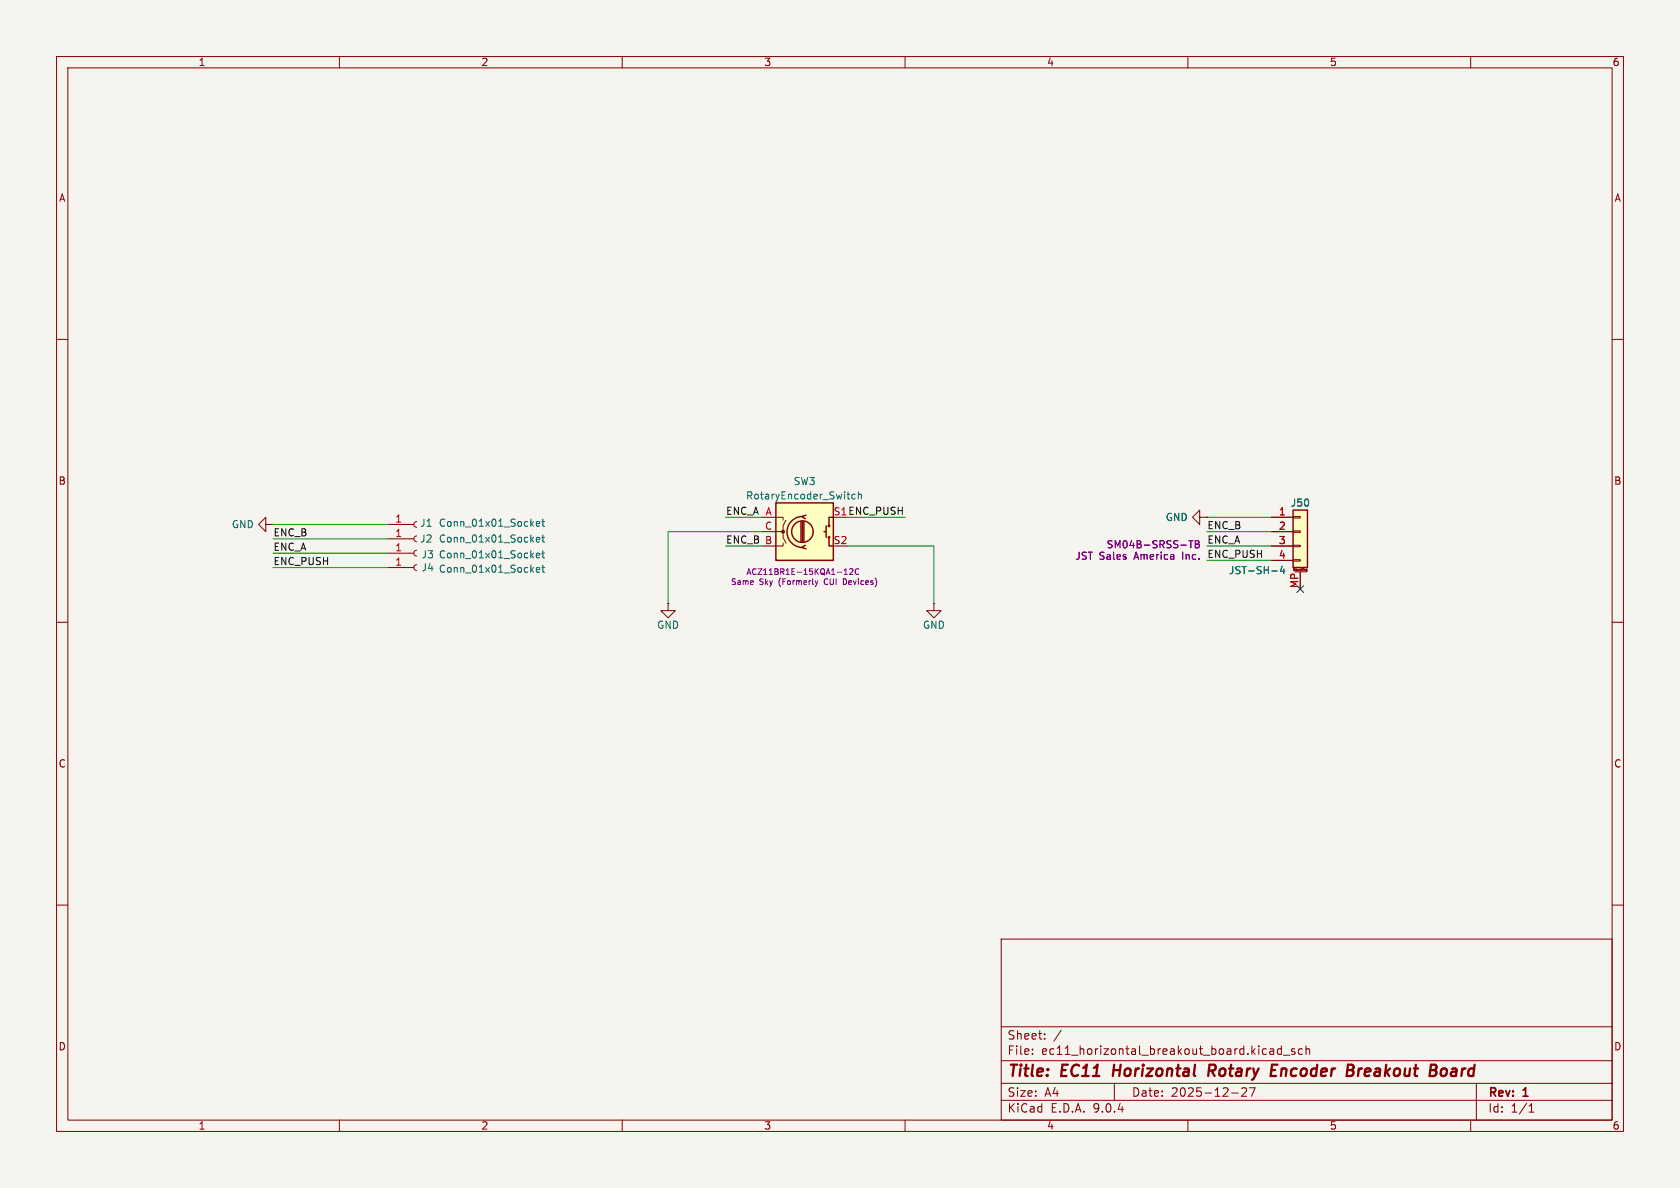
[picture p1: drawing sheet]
(kicad_sch
 (version 20250114)
 (generator "eeschema")
 (generator_version "9.0")
 (paper "A4")
 (title_block
  (title "${TITLE}")
  (date "2025-12-27")
  (rev "${REVISION}"))
 (lib_symbols
  (symbol "Connector:Conn_01x01_Socket"
   (pin_names
    (offset 1.016) (hide yes)) (exclude_from_sim no) (in_bom yes) (on_board yes)
   (property "Reference" "J" (at 0 2.54 0) (effects (font (size 1.27 1.27))))
   (property "Value" "Conn_01x01_Socket" (at 0 -2.54 0) (effects (font (size 1.27 1.27))))
   (property "Footprint" "" (at 0 0 0) (effects (font (size 1.27 1.27)) (hide yes)))
   (property "Datasheet" "~" (at 0 0 0) (effects (font (size 1.27 1.27)) (hide yes)))
   (property "Description" "Generic connector, single row, 01x01, script generated" (at 0 0 0) (effects (font (size 1.27 1.27)) (hide yes)))
   (property "ki_locked" "" (at 0 0 0) (effects (font (size 1.27 1.27))))
   (symbol "Conn_01x01_Socket_1_1"
    (polyline (pts (xy -1.27 0) (xy -0.508 0)) (stroke (width 0.1524) (type default)) (fill (type none)))
    (arc (start 0 -0.508) (mid -0.5058 0) (end 0 0.508) (stroke (width 0.1524) (type default)) (fill (type none)))
    (pin passive line (at -5.08 0 0) (length 3.81) (name "Pin_1" (effects (font (size 1.27 1.27)))) (number "1" (effects (font (size 1.27 1.27))))))
   (embedded_fonts no))
  (symbol "Connector_Generic_MountingPin:Conn_01x04_MountingPin"
   (pin_names
    (offset 1.016) (hide yes)) (exclude_from_sim no) (in_bom yes) (on_board yes)
   (property "Reference" "J" (at 0 5.08 0) (effects (font (size 1.27 1.27))))
   (property "Value" "Conn_01x04_MountingPin" (at 1.27 -7.62 0) (effects (font (size 1.27 1.27)) (justify left)))
   (property "Footprint" "" (at 0 0 0) (effects (font (size 1.27 1.27)) (hide yes)))
   (property "Datasheet" "~" (at 0 0 0) (effects (font (size 1.27 1.27)) (hide yes)))
   (property "Description" "Generic connectable mounting pin connector, single row, 01x04, script generated (kicad-library-utils/schlib/autogen/connector/)" (at 0 0 0) (effects (font (size 1.27 1.27)) (hide yes)))
   (symbol "Conn_01x04_MountingPin_1_1"
    (rectangle (start -1.27 3.81) (end 1.27 -6.35) (stroke (width 0.254) (type default)) (fill (type background)))
    (rectangle (start -1.27 2.667) (end 0 2.413) (stroke (width 0.1524) (type default)) (fill (type none)))
    (rectangle (start -1.27 0.127) (end 0 -0.127) (stroke (width 0.1524) (type default)) (fill (type none)))
    (rectangle (start -1.27 -2.413) (end 0 -2.667) (stroke (width 0.1524) (type default)) (fill (type none)))
    (rectangle (start -1.27 -4.953) (end 0 -5.207) (stroke (width 0.1524) (type default)) (fill (type none)))
    (polyline (pts (xy -1.016 -7.112) (xy 1.016 -7.112)) (stroke (width 0.1524) (type default)) (fill (type none)))
    (text "Mounting" (at 0 -6.731 0) (effects (font (size 0.381 0.381))))
    (pin passive line (at -5.08 2.54 0) (length 3.81) (name "Pin_1" (effects (font (size 1.27 1.27)))) (number "1" (effects (font (size 1.27 1.27)))))
    (pin passive line (at -5.08 0 0) (length 3.81) (name "Pin_2" (effects (font (size 1.27 1.27)))) (number "2" (effects (font (size 1.27 1.27)))))
    (pin passive line (at -5.08 -2.54 0) (length 3.81) (name "Pin_3" (effects (font (size 1.27 1.27)))) (number "3" (effects (font (size 1.27 1.27)))))
    (pin passive line (at -5.08 -5.08 0) (length 3.81) (name "Pin_4" (effects (font (size 1.27 1.27)))) (number "4" (effects (font (size 1.27 1.27)))))
    (pin passive line (at 0 -10.16 90) (length 3.048) (name "MountPin" (effects (font (size 1.27 1.27)))) (number "MP" (effects (font (size 1.27 1.27))))))
   (embedded_fonts no))
  (symbol "Device:RotaryEncoder_Switch"
   (pin_names
    (offset 0.254) (hide yes)) (exclude_from_sim no) (in_bom yes) (on_board yes)
   (property "Reference" "SW" (at 0 6.604 0) (effects (font (size 1.27 1.27))))
   (property "Value" "RotaryEncoder_Switch" (at 0 -6.604 0) (effects (font (size 1.27 1.27))))
   (property "Footprint" "" (at -3.81 4.064 0) (effects (font (size 1.27 1.27)) (hide yes)))
   (property "Datasheet" "~" (at 0 6.604 0) (effects (font (size 1.27 1.27)) (hide yes)))
   (property "Description" "Rotary encoder, dual channel, incremental quadrate outputs, with switch" (at 0 0 0) (effects (font (size 1.27 1.27)) (hide yes)))
   (symbol "RotaryEncoder_Switch_0_1"
    (rectangle (start -5.08 5.08) (end 5.08 -5.08) (stroke (width 0.254) (type default)) (fill (type background)))
    (polyline (pts (xy -5.08 2.54) (xy -3.81 2.54) (xy -3.81 2.032)) (stroke (width 0) (type default)) (fill (type none)))
    (polyline (pts (xy -5.08 0) (xy -3.81 0) (xy -3.81 -1.016) (xy -3.302 -2.032)) (stroke (width 0) (type default)) (fill (type none)))
    (polyline (pts (xy -5.08 -2.54) (xy -3.81 -2.54) (xy -3.81 -2.032)) (stroke (width 0) (type default)) (fill (type none)))
    (polyline (pts (xy -4.318 0) (xy -3.81 0) (xy -3.81 1.016) (xy -3.302 2.032)) (stroke (width 0) (type default)) (fill (type none)))
    (circle (center -3.81 0) (radius 0.254) (stroke (width 0) (type default)) (fill (type outline)))
    (polyline (pts (xy -0.635 -1.778) (xy -0.635 1.778)) (stroke (width 0.254) (type default)) (fill (type none)))
    (circle (center -0.381 0) (radius 1.905) (stroke (width 0.254) (type default)) (fill (type none)))
    (polyline (pts (xy -0.381 -1.778) (xy -0.381 1.778)) (stroke (width 0.254) (type default)) (fill (type none)))
    (arc (start -0.381 -2.794) (mid -3.0988 -0.0635) (end -0.381 2.667) (stroke (width 0.254) (type default)) (fill (type none)))
    (polyline (pts (xy -0.127 1.778) (xy -0.127 -1.778)) (stroke (width 0.254) (type default)) (fill (type none)))
    (polyline (pts (xy 0.254 2.921) (xy -0.508 2.667) (xy 0.127 2.286)) (stroke (width 0.254) (type default)) (fill (type none)))
    (polyline (pts (xy 0.254 -3.048) (xy -0.508 -2.794) (xy 0.127 -2.413)) (stroke (width 0.254) (type default)) (fill (type none)))
    (polyline (pts (xy 3.81 1.016) (xy 3.81 -1.016)) (stroke (width 0.254) (type default)) (fill (type none)))
    (polyline (pts (xy 3.81 0) (xy 3.429 0)) (stroke (width 0.254) (type default)) (fill (type none)))
    (circle (center 4.318 1.016) (radius 0.127) (stroke (width 0.254) (type default)) (fill (type none)))
    (circle (center 4.318 -1.016) (radius 0.127) (stroke (width 0.254) (type default)) (fill (type none)))
    (polyline (pts (xy 5.08 2.54) (xy 4.318 2.54) (xy 4.318 1.016)) (stroke (width 0.254) (type default)) (fill (type none)))
    (polyline (pts (xy 5.08 -2.54) (xy 4.318 -2.54) (xy 4.318 -1.016)) (stroke (width 0.254) (type default)) (fill (type none))))
   (symbol "RotaryEncoder_Switch_1_1"
    (pin passive line (at -7.62 2.54 0) (length 2.54) (name "A" (effects (font (size 1.27 1.27)))) (number "A" (effects (font (size 1.27 1.27)))))
    (pin passive line (at -7.62 0 0) (length 2.54) (name "C" (effects (font (size 1.27 1.27)))) (number "C" (effects (font (size 1.27 1.27)))))
    (pin passive line (at -7.62 -2.54 0) (length 2.54) (name "B" (effects (font (size 1.27 1.27)))) (number "B" (effects (font (size 1.27 1.27)))))
    (pin passive line (at 7.62 2.54 180) (length 2.54) (name "S1" (effects (font (size 1.27 1.27)))) (number "S1" (effects (font (size 1.27 1.27)))))
    (pin passive line (at 7.62 -2.54 180) (length 2.54) (name "S2" (effects (font (size 1.27 1.27)))) (number "S2" (effects (font (size 1.27 1.27))))))
   (embedded_fonts no))
  (symbol "power:GND"
   (power)
   (pin_numbers (hide yes))
   (pin_names
    (offset 0) (hide yes)) (exclude_from_sim no) (in_bom yes) (on_board yes)
   (property "Reference" "#PWR" (at 0 -6.35 0) (effects (font (size 1.27 1.27)) (hide yes)))
   (property "Value" "GND" (at 0 -3.81 0) (effects (font (size 1.27 1.27))))
   (property "Footprint" "" (at 0 0 0) (effects (font (size 1.27 1.27)) (hide yes)))
   (property "Datasheet" "" (at 0 0 0) (effects (font (size 1.27 1.27)) (hide yes)))
   (property "Description" "Power symbol creates a global label with name \"GND\" , ground" (at 0 0 0) (effects (font (size 1.27 1.27)) (hide yes)))
   (symbol "GND_0_1"
    (polyline (pts (xy 0 0) (xy 0 -1.27) (xy 1.27 -1.27) (xy 0 -2.54) (xy -1.27 -1.27) (xy 0 -1.27)) (stroke (width 0) (type default)) (fill (type none))))
   (symbol "GND_1_1"
    (pin power_in line (at 0 0 270) (length 0) (name "~" (effects (font (size 1.27 1.27)))) (number "1" (effects (font (size 1.27 1.27))))))
   (embedded_fonts no)))
 (no_connect
  (at 229.87 104.14))
 (wire
  (pts (xy 118.11 93.98) (xy 118.11 106.68))
  (stroke (width 0) (type default)))
 (wire
  (pts (xy 213.36 93.98) (xy 224.79 93.98))
  (stroke (width 0) (type default)))
 (wire
  (pts (xy 149.86 91.44) (xy 160.02 91.44))
  (stroke (width 0) (type default)))
 (wire
  (pts (xy 48.26 92.71) (xy 68.58 92.71))
  (stroke (width 0) (type default)))
 (wire
  (pts (xy 213.36 91.44) (xy 224.79 91.44))
  (stroke (width 0) (type default)))
 (wire
  (pts (xy 128.27 96.52) (xy 134.62 96.52))
  (stroke (width 0) (type default)))
 (wire
  (pts (xy 128.27 91.44) (xy 134.62 91.44))
  (stroke (width 0) (type default)))
 (wire
  (pts (xy 165.1 96.52) (xy 165.1 106.68))
  (stroke (width 0) (type default)))
 (wire
  (pts (xy 48.26 100.33) (xy 68.58 100.33))
  (stroke (width 0) (type default)))
 (wire
  (pts (xy 48.26 95.25) (xy 68.58 95.25))
  (stroke (width 0) (type default)))
 (wire
  (pts (xy 48.26 97.79) (xy 68.58 97.79))
  (stroke (width 0) (type default)))
 (wire
  (pts (xy 213.36 96.52) (xy 224.79 96.52))
  (stroke (width 0) (type default)))
 (wire
  (pts (xy 213.36 99.06) (xy 224.79 99.06))
  (stroke (width 0) (type default)))
 (wire
  (pts (xy 149.86 96.52) (xy 165.1 96.52))
  (stroke (width 0) (type default)))
 (wire
  (pts (xy 134.62 93.98) (xy 118.11 93.98))
  (stroke (width 0) (type default)))
 (label "ENC_A"
  (at 48.26 97.79 0)
  (effects (font (size 1.27 1.27)) (justify left bottom)))
 (label "ENC_A"
  (at 128.27 91.44 0)
  (effects (font (size 1.27 1.27)) (justify left bottom)))
 (label "ENC_B"
  (at 213.36 93.98 0)
  (effects (font (size 1.27 1.27)) (justify left bottom)))
 (label "ENC_PUSH"
  (at 149.86 91.44 0)
  (effects (font (size 1.27 1.27)) (justify left bottom)))
 (label "ENC_B"
  (at 128.27 96.52 0)
  (effects (font (size 1.27 1.27)) (justify left bottom)))
 (label "ENC_PUSH"
  (at 48.26 100.33 0)
  (effects (font (size 1.27 1.27)) (justify left bottom)))
 (label "ENC_A"
  (at 213.36 96.52 0)
  (effects (font (size 1.27 1.27)) (justify left bottom)))
 (label "ENC_B"
  (at 48.26 95.25 0)
  (effects (font (size 1.27 1.27)) (justify left bottom)))
 (label "ENC_PUSH"
  (at 213.36 99.06 0)
  (effects (font (size 1.27 1.27)) (justify left bottom)))
 (symbol
  (lib_id "power:GND")
  (at 118.11 106.68 0)
  (unit 1)
  (exclude_from_sim no)
  (in_bom yes)
  (on_board yes)
  (dnp no)
  (property "Reference" "#PWR09" (at 118.11 113.03 0) (effects (font (size 1.27 1.27)) (hide yes)))
  (property "Value" "GND" (at 118.11 110.49 0) (effects (font (size 1.27 1.27))))
  (property "Footprint" "" (at 118.11 106.68 0) (effects (font (size 1.27 1.27)) (hide yes)))
  (property "Datasheet" "" (at 118.11 106.68 0) (effects (font (size 1.27 1.27)) (hide yes)))
  (property "Description" "Power symbol creates a global label with name \"GND\" , ground" (at 118.11 106.68 0) (effects (font (size 1.27 1.27)) (hide yes)))
  (pin "1"))
 (symbol
  (lib_id "Connector:Conn_01x01_Socket")
  (at 73.66 97.79 0)
  (unit 1)
  (exclude_from_sim no)
  (in_bom no)
  (on_board yes)
  (dnp no)
  (property "Reference" "J3" (at 74.422 98.0439 0) (effects (font (size 1.27 1.27)) (justify left)))
  (property "Value" "Conn_01x01_Socket" (at 77.47 98.044 0) (effects (font (size 1.27 1.27)) (justify left)))
  (property "Footprint" "Connector_Wire:SolderWirePad_1x01_SMD_1x2mm" (at 73.66 97.79 0) (effects (font (size 1.27 1.27)) (hide yes)))
  (property "Datasheet" "~" (at 73.66 97.79 0) (effects (font (size 1.27 1.27)) (hide yes)))
  (property "Description" "Generic connector, single row, 01x01, script generated" (at 73.66 97.79 0) (effects (font (size 1.27 1.27)) (hide yes)))
  (pin "1"))
 (symbol
  (lib_id "power:GND")
  (at 48.26 92.71 270)
  (unit 1)
  (exclude_from_sim no)
  (in_bom yes)
  (on_board yes)
  (dnp no)
  (property "Reference" "#PWR01" (at 41.91 92.71 0) (effects (font (size 1.27 1.27)) (hide yes)))
  (property "Value" "GND" (at 42.926 92.71 90) (effects (font (size 1.27 1.27))))
  (property "Footprint" "" (at 48.26 92.71 0) (effects (font (size 1.27 1.27)) (hide yes)))
  (property "Datasheet" "" (at 48.26 92.71 0) (effects (font (size 1.27 1.27)) (hide yes)))
  (property "Description" "Power symbol creates a global label with name \"GND\" , ground" (at 48.26 92.71 0) (effects (font (size 1.27 1.27)) (hide yes)))
  (pin "1"))
 (symbol
  (lib_id "Connector_Generic_MountingPin:Conn_01x04_MountingPin")
  (at 229.87 93.98 0)
  (unit 1)
  (exclude_from_sim no)
  (in_bom yes)
  (on_board yes)
  (dnp no)
  (property "Reference" "J50" (at 228.092 88.9 0) (effects (font (size 1.27 1.27)) (justify left)))
  (property "Value" "JST-SH-4" (at 217.17 100.838 0) (effects (font (size 1.27 1.27)) (justify left)))
  (property "Footprint" "Connector_JST:JST_SH_SM04B-SRSS-TB_1x04-1MP_P1.00mm_Horizontal" (at 229.87 93.98 0) (effects (font (size 1.27 1.27)) (hide yes)))
  (property "Datasheet" "https://www.jst-mfg.com/product/pdf/eng/eSH.pdf" (at 229.87 93.98 0) (effects (font (size 1.27 1.27)) (hide yes)))
  (property "Description" "Generic connectable mounting pin connector, single row, 01x04, script generated (kicad-library-utils/schlib/autogen/connector/)" (at 229.87 93.98 0) (effects (font (size 1.27 1.27)) (hide yes)))
  (property "MPN" "SM04B-SRSS-TB" (at 203.962 96.266 0) (effects (font (size 1.27 1.27))))
  (property "Manufacturer" "JST Sales America Inc." (at 201.168 98.298 0) (effects (font (size 1.27 1.27))))
  (property "MPD" "4P 1x4P Tin 1mm 50V 4 1A 1 Surface Mount, Right Angle -25℃~+85℃ SMD,P=1mm,Surface Mount,Right Angle Headers, Male Pins RoHS" (at 229.87 93.98 0) (effects (font (size 1.27 1.27)) (hide yes)))
  (property "MPL" "https://www.lcsc.com/product-detail/C51940130.html?s_z=n_SM04B-SRSS-TB" (at 229.87 93.98 0) (effects (font (size 1.27 1.27)) (hide yes)))
  (property "Package" "SMD,P=1mm,Surface Mount,Right Angle" (at 229.87 93.98 0) (effects (font (size 1.27 1.27)) (hide yes)))
  (property "Shopping" "https://www.lcsc.com/search?q=SM04B-SRSS-TB&s_z=n_SM04B-SRSS-TB" (at 229.87 93.98 0) (effects (font (size 1.27 1.27)) (hide yes)))
  (pin "1")
  (pin "4")
  (pin "3")
  (pin "2")
  (pin "MP"))
 (symbol
  (lib_id "Device:RotaryEncoder_Switch")
  (at 142.24 93.98 0)
  (unit 1)
  (exclude_from_sim no)
  (in_bom yes)
  (on_board yes)
  (dnp no)
  (property "Reference" "SW3" (at 142.24 85.09 0) (effects (font (size 1.27 1.27))))
  (property "Value" "RotaryEncoder_Switch" (at 142.24 87.63 0) (effects (font (size 1.27 1.27))))
  (property "Footprint" "EC11:RotaryEncoder_Bourns_Horizontal_PEC12R-2x17F-Sxxxx" (at 138.43 89.916 0) (effects (font (size 1.27 1.27)) (hide yes)))
  (property "Datasheet" "https://www.cuidevices.com/product/resource/acz11.pdf" (at 142.24 87.376 0) (effects (font (size 1.27 1.27)) (hide yes)))
  (property "Description" "Rotary encoder, dual channel, incremental quadrate outputs, with switch" (at 142.24 93.98 0) (effects (font (size 1.27 1.27)) (hide yes)))
  (property "MPD" "EC11 horizontal rotary encoder Plum blossom shaft With switch 15/20mm 5PIN 20bit pulse digital potentiometer With knob cap" (at 142.24 93.98 0) (effects (font (size 1.27 1.27)) (hide yes)))
  (property "MPL" "https://www.aliexpress.com/item/1005010398201852.html or https://www.digikey.com.au/en/products/detail/same-sky-formerly-cui-devices/ACZ11BR1E-15KQA1-12C/1923334" (at 142.24 93.98 0) (effects (font (size 1.27 1.27)) (hide yes)))
  (property "Shopping" "https://www.aliexpress.com/w/wholesale-rotary-encoder-EC11-horizontal.html or https://www.digikey.com.au/short/7v5m7j9j" (at 142.24 93.98 0) (effects (font (size 1.27 1.27)) (hide yes)))
  (property "MPN" "ACZ11BR1E-15KQA1-12C" (at 141.986 101.092 0) (effects (font (size 1.016 1.016))))
  (property "Manufacturer" "Same Sky (Formerly CUI Devices)" (at 142.24 102.87 0) (effects (font (size 1.016 1.016))))
  (property "Package" "EC11" (at 142.24 93.98 0) (effects (font (size 1.27 1.27)) (hide yes)))
  (pin "S2")
  (pin "S1")
  (pin "A")
  (pin "B")
  (pin "C"))
 (symbol
  (lib_id "Connector:Conn_01x01_Socket")
  (at 73.66 100.33 0)
  (unit 1)
  (exclude_from_sim no)
  (in_bom no)
  (on_board yes)
  (dnp no)
  (property "Reference" "J4" (at 74.422 100.3299 0) (effects (font (size 1.27 1.27)) (justify left)))
  (property "Value" "Conn_01x01_Socket" (at 77.47 100.584 0) (effects (font (size 1.27 1.27)) (justify left)))
  (property "Footprint" "Connector_Wire:SolderWirePad_1x01_SMD_1x2mm" (at 73.66 100.33 0) (effects (font (size 1.27 1.27)) (hide yes)))
  (property "Datasheet" "~" (at 73.66 100.33 0) (effects (font (size 1.27 1.27)) (hide yes)))
  (property "Description" "Generic connector, single row, 01x01, script generated" (at 73.66 100.33 0) (effects (font (size 1.27 1.27)) (hide yes)))
  (pin "1"))
 (symbol
  (lib_id "Connector:Conn_01x01_Socket")
  (at 73.66 92.71 0)
  (unit 1)
  (exclude_from_sim no)
  (in_bom no)
  (on_board yes)
  (dnp no)
  (property "Reference" "J1" (at 74.168 92.4559 0) (effects (font (size 1.27 1.27)) (justify left)))
  (property "Value" "Conn_01x01_Socket" (at 77.47 92.456 0) (effects (font (size 1.27 1.27)) (justify left)))
  (property "Footprint" "Connector_Wire:SolderWirePad_1x01_SMD_1x2mm" (at 73.66 92.71 0) (effects (font (size 1.27 1.27)) (hide yes)))
  (property "Datasheet" "~" (at 73.66 92.71 0) (effects (font (size 1.27 1.27)) (hide yes)))
  (property "Description" "Generic connector, single row, 01x01, script generated" (at 73.66 92.71 0) (effects (font (size 1.27 1.27)) (hide yes)))
  (pin "1"))
 (symbol
  (lib_id "power:GND")
  (at 165.1 106.68 0)
  (unit 1)
  (exclude_from_sim no)
  (in_bom yes)
  (on_board yes)
  (dnp no)
  (property "Reference" "#PWR047" (at 165.1 113.03 0) (effects (font (size 1.27 1.27)) (hide yes)))
  (property "Value" "GND" (at 165.1 110.49 0) (effects (font (size 1.27 1.27))))
  (property "Footprint" "" (at 165.1 106.68 0) (effects (font (size 1.27 1.27)) (hide yes)))
  (property "Datasheet" "" (at 165.1 106.68 0) (effects (font (size 1.27 1.27)) (hide yes)))
  (property "Description" "Power symbol creates a global label with name \"GND\" , ground" (at 165.1 106.68 0) (effects (font (size 1.27 1.27)) (hide yes)))
  (pin "1"))
 (symbol
  (lib_id "power:GND")
  (at 213.36 91.44 270)
  (unit 1)
  (exclude_from_sim no)
  (in_bom yes)
  (on_board yes)
  (dnp no)
  (property "Reference" "#PWR046" (at 207.01 91.44 0) (effects (font (size 1.27 1.27)) (hide yes)))
  (property "Value" "GND" (at 208.026 91.44 90) (effects (font (size 1.27 1.27))))
  (property "Footprint" "" (at 213.36 91.44 0) (effects (font (size 1.27 1.27)) (hide yes)))
  (property "Datasheet" "" (at 213.36 91.44 0) (effects (font (size 1.27 1.27)) (hide yes)))
  (property "Description" "Power symbol creates a global label with name \"GND\" , ground" (at 213.36 91.44 0) (effects (font (size 1.27 1.27)) (hide yes)))
  (pin "1"))
 (symbol
  (lib_id "Connector:Conn_01x01_Socket")
  (at 73.66 95.25 0)
  (unit 1)
  (exclude_from_sim no)
  (in_bom no)
  (on_board yes)
  (dnp no)
  (property "Reference" "J2" (at 74.168 95.2499 0) (effects (font (size 1.27 1.27)) (justify left)))
  (property "Value" "Conn_01x01_Socket" (at 77.47 95.25 0) (effects (font (size 1.27 1.27)) (justify left)))
  (property "Footprint" "Connector_Wire:SolderWirePad_1x01_SMD_1x2mm" (at 73.66 95.25 0) (effects (font (size 1.27 1.27)) (hide yes)))
  (property "Datasheet" "~" (at 73.66 95.25 0) (effects (font (size 1.27 1.27)) (hide yes)))
  (property "Description" "Generic connector, single row, 01x01, script generated" (at 73.66 95.25 0) (effects (font (size 1.27 1.27)) (hide yes)))
  (pin "1"))
 (sheet_instances
  (path ""
   (page "1")))
 (embedded_fonts no))
